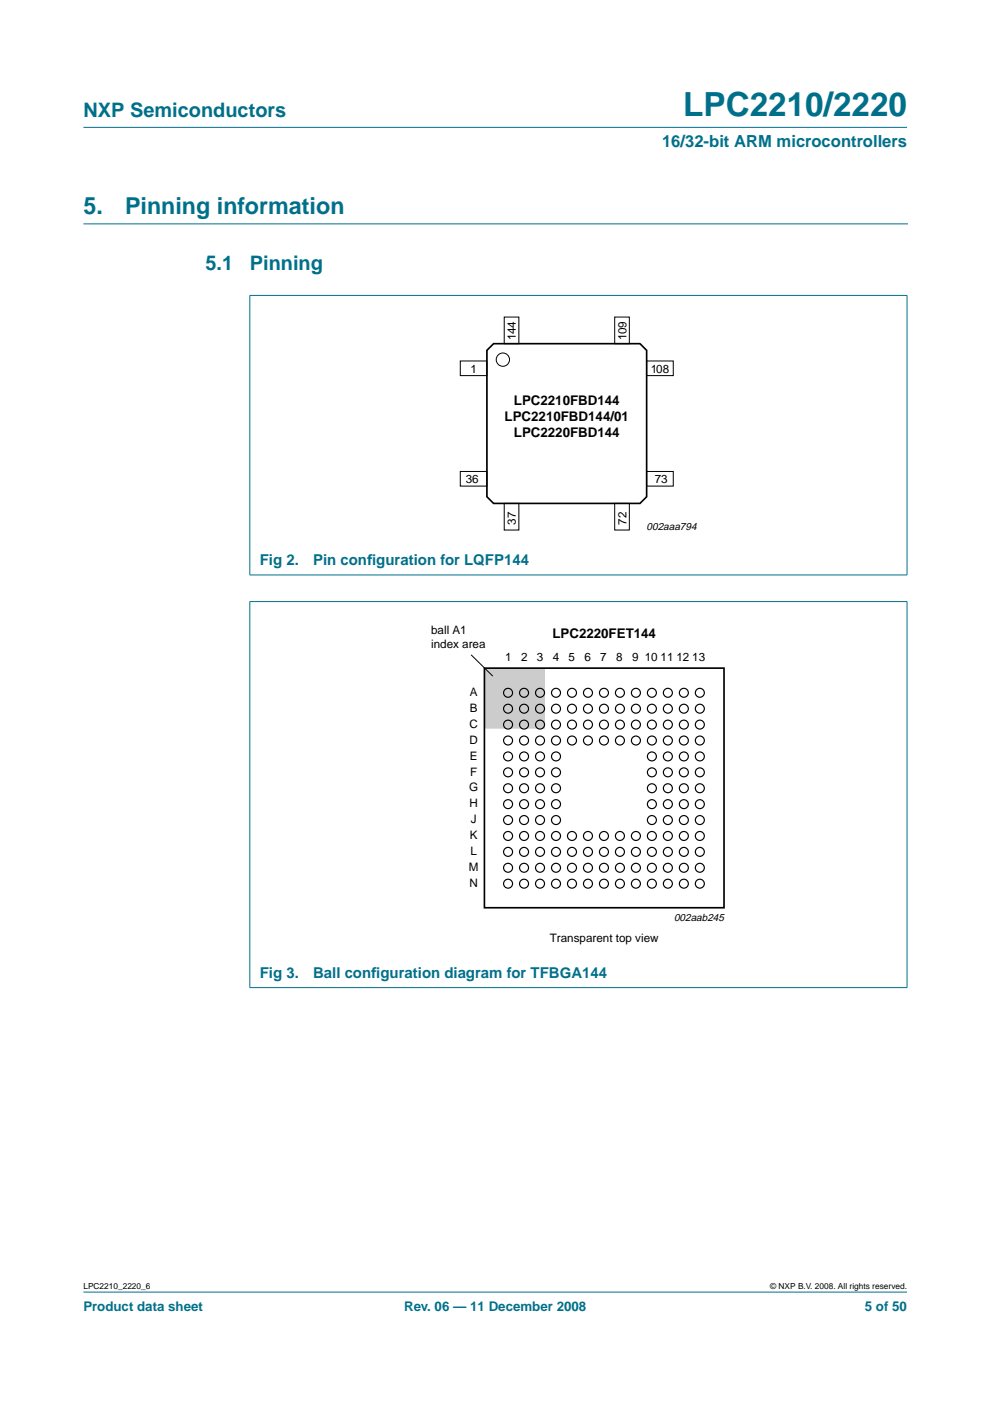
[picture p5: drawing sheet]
<svg xmlns="http://www.w3.org/2000/svg" width="210mm" height="297mm" viewBox="0 0 210 297" stroke-linecap="round" stroke-linejoin="round" font-family="sans-serif">
<g fill="#00708a" stroke="#00708a" stroke-width=".21">
<path d="M17.7 273.9h174.6z"/>
<path d="M17.7 27h174.6z"/>
<path d="M53 62.7v59.2z"/>
<path d="M192.3 62.7v59.2z"/>
<path d="M52.9 62.6h139.5z"/>
<path d="M52.9 121.9h139.5z"/>
<path d="M53 127.6v81.7z"/>
<path d="M192.3 127.6v81.7z"/>
<path d="M52.9 127.5h139.5z"/>
<path d="M52.9 209.4h139.5z"/>
</g>
<path d="M17.7 47.5h174.7" fill="none" stroke="#00708a" stroke-width=".21"/>
<g fill="none" stroke="#000" stroke-width=".21">
<path d="M97.6 76.5h5.6v3.1h-5.6zM106.9 67.2h3.1v5.7h-3.1zM130.3 67.2h3.1v5.7h-3.1zM137.1 76.5h5.6v3.1h-5.6zM97.6 100h5.6v3.1h-5.6zM137.1 100h5.6v3.1h-5.6zM106.9 106.7h3.1v5.7h-3.1zM130.3 106.7h3.1v5.7h-3.1z"/>
<circle cx="106.6" cy="76.3" r="1.41"/>
</g>
<path d="M103.2 74.3l1.4-1.4h31.1l1.4 1.4v31l-1.4 1.4h-31.1l-1.4-1.4z" fill="none" stroke="#000" stroke-width=".35"/>
<path d="M102.7 141.7h12.9v12.8h-12.9z" fill="#ccc"/>
<path d="M102.7 141.7h50.8v50.8h-50.8z" fill="none" stroke="#000" stroke-width=".35"/>
<g fill="none" stroke="#000" stroke-width=".25">
<circle cx="107.7" cy="157" r=".95"/>
<circle cx="107.7" cy="150.3" r=".95"/>
<circle cx="107.7" cy="153.6" r=".95"/>
<circle cx="107.7" cy="146.9" r=".95"/>
<circle cx="111.1" cy="157" r=".95"/>
<circle cx="111.1" cy="150.3" r=".95"/>
<circle cx="111.1" cy="153.6" r=".95"/>
<circle cx="111.1" cy="146.9" r=".95"/>
<circle cx="114.5" cy="157" r=".95"/>
<circle cx="114.5" cy="150.3" r=".95"/>
<circle cx="114.5" cy="153.6" r=".95"/>
<circle cx="114.5" cy="146.9" r=".95"/>
<circle cx="117.9" cy="157" r=".95"/>
<circle cx="117.9" cy="150.3" r=".95"/>
<circle cx="117.9" cy="153.6" r=".95"/>
<circle cx="117.9" cy="146.9" r=".95"/>
<circle cx="121.3" cy="157" r=".95"/>
<circle cx="121.3" cy="150.3" r=".95"/>
<circle cx="121.3" cy="153.6" r=".95"/>
<circle cx="121.3" cy="146.9" r=".95"/>
<circle cx="124.7" cy="157" r=".95"/>
<circle cx="124.7" cy="150.3" r=".95"/>
<circle cx="124.7" cy="153.6" r=".95"/>
<circle cx="124.7" cy="146.9" r=".95"/>
<circle cx="128.1" cy="157" r=".95"/>
<circle cx="128.1" cy="150.3" r=".95"/>
<circle cx="128.1" cy="153.6" r=".95"/>
<circle cx="128.1" cy="146.9" r=".95"/>
<circle cx="131.4" cy="157" r=".95"/>
<circle cx="131.4" cy="150.3" r=".95"/>
<circle cx="131.4" cy="153.6" r=".95"/>
<circle cx="131.4" cy="146.9" r=".95"/>
<circle cx="134.8" cy="157" r=".95"/>
<circle cx="134.8" cy="150.3" r=".95"/>
<circle cx="134.8" cy="153.6" r=".95"/>
<circle cx="134.8" cy="146.9" r=".95"/>
<circle cx="138.2" cy="157" r=".95"/>
<circle cx="138.2" cy="150.3" r=".95"/>
<circle cx="138.2" cy="153.6" r=".95"/>
<circle cx="138.2" cy="146.9" r=".95"/>
<circle cx="141.6" cy="157" r=".95"/>
<circle cx="141.6" cy="150.3" r=".95"/>
<circle cx="141.6" cy="153.6" r=".95"/>
<circle cx="141.6" cy="146.9" r=".95"/>
<circle cx="145" cy="157" r=".95"/>
<circle cx="145" cy="150.3" r=".95"/>
<circle cx="145" cy="153.6" r=".95"/>
<circle cx="145" cy="146.9" r=".95"/>
<circle cx="148.4" cy="157" r=".95"/>
<circle cx="148.4" cy="150.3" r=".95"/>
<circle cx="148.4" cy="153.6" r=".95"/>
<circle cx="148.4" cy="146.9" r=".95"/>
<circle cx="107.7" cy="173.9" r=".95"/>
<circle cx="107.7" cy="170.5" r=".95"/>
<circle cx="107.7" cy="163.8" r=".95"/>
<circle cx="107.7" cy="160.4" r=".95"/>
<circle cx="107.7" cy="177.2" r=".95"/>
<circle cx="107.7" cy="167.1" r=".95"/>
<circle cx="111.1" cy="173.9" r=".95"/>
<circle cx="111.1" cy="170.5" r=".95"/>
<circle cx="111.1" cy="163.8" r=".95"/>
<circle cx="111.1" cy="160.4" r=".95"/>
<circle cx="111.1" cy="177.2" r=".95"/>
<circle cx="111.1" cy="167.1" r=".95"/>
<circle cx="114.5" cy="173.9" r=".95"/>
<circle cx="114.5" cy="170.5" r=".95"/>
<circle cx="114.5" cy="163.8" r=".95"/>
<circle cx="114.5" cy="160.4" r=".95"/>
<circle cx="114.5" cy="177.2" r=".95"/>
<circle cx="114.5" cy="167.1" r=".95"/>
<circle cx="117.9" cy="173.9" r=".95"/>
<circle cx="117.9" cy="170.5" r=".95"/>
<circle cx="117.9" cy="163.8" r=".95"/>
<circle cx="117.9" cy="160.4" r=".95"/>
<circle cx="117.9" cy="177.2" r=".95"/>
<circle cx="117.9" cy="167.1" r=".95"/>
<circle cx="121.3" cy="177.2" r=".95"/>
<circle cx="124.7" cy="177.2" r=".95"/>
<circle cx="128.1" cy="177.2" r=".95"/>
<circle cx="131.4" cy="177.2" r=".95"/>
<circle cx="134.8" cy="177.2" r=".95"/>
<circle cx="138.2" cy="173.9" r=".95"/>
<circle cx="138.2" cy="170.5" r=".95"/>
<circle cx="138.2" cy="163.8" r=".95"/>
<circle cx="138.2" cy="160.4" r=".95"/>
<circle cx="138.2" cy="177.2" r=".95"/>
<circle cx="138.2" cy="167.1" r=".95"/>
<circle cx="141.6" cy="173.9" r=".95"/>
<circle cx="141.6" cy="170.5" r=".95"/>
<circle cx="141.6" cy="163.8" r=".95"/>
<circle cx="141.6" cy="160.4" r=".95"/>
<circle cx="141.6" cy="177.2" r=".95"/>
<circle cx="141.6" cy="167.1" r=".95"/>
<circle cx="145" cy="173.9" r=".95"/>
<circle cx="145" cy="170.5" r=".95"/>
<circle cx="145" cy="163.8" r=".95"/>
<circle cx="145" cy="160.4" r=".95"/>
<circle cx="145" cy="177.2" r=".95"/>
<circle cx="145" cy="167.1" r=".95"/>
<circle cx="148.4" cy="173.9" r=".95"/>
<circle cx="148.4" cy="170.5" r=".95"/>
<circle cx="148.4" cy="163.8" r=".95"/>
<circle cx="148.4" cy="160.4" r=".95"/>
<circle cx="148.4" cy="177.2" r=".95"/>
<circle cx="148.4" cy="167.1" r=".95"/>
<circle cx="107.7" cy="184" r=".95"/>
<circle cx="107.7" cy="180.6" r=".95"/>
<circle cx="107.7" cy="187.4" r=".95"/>
<circle cx="111.1" cy="184" r=".95"/>
<circle cx="111.1" cy="180.6" r=".95"/>
<circle cx="111.1" cy="187.4" r=".95"/>
<circle cx="114.5" cy="184" r=".95"/>
<circle cx="114.5" cy="180.6" r=".95"/>
<circle cx="114.5" cy="187.4" r=".95"/>
<circle cx="117.9" cy="184" r=".95"/>
<circle cx="117.9" cy="180.6" r=".95"/>
<circle cx="117.9" cy="187.4" r=".95"/>
<circle cx="121.3" cy="184" r=".95"/>
<circle cx="121.3" cy="180.6" r=".95"/>
<circle cx="121.3" cy="187.4" r=".95"/>
<circle cx="124.7" cy="184" r=".95"/>
<circle cx="124.7" cy="180.6" r=".95"/>
<circle cx="124.7" cy="187.4" r=".95"/>
<circle cx="128.1" cy="184" r=".95"/>
<circle cx="128.1" cy="180.6" r=".95"/>
<circle cx="128.1" cy="187.4" r=".95"/>
<circle cx="131.4" cy="184" r=".95"/>
<circle cx="131.4" cy="180.6" r=".95"/>
<circle cx="131.4" cy="187.4" r=".95"/>
<circle cx="134.8" cy="184" r=".95"/>
<circle cx="134.8" cy="180.6" r=".95"/>
<circle cx="134.8" cy="187.4" r=".95"/>
<circle cx="138.2" cy="184" r=".95"/>
<circle cx="138.2" cy="180.6" r=".95"/>
<circle cx="138.2" cy="187.4" r=".95"/>
<circle cx="141.6" cy="184" r=".95"/>
<circle cx="141.6" cy="180.6" r=".95"/>
<circle cx="141.6" cy="187.4" r=".95"/>
<circle cx="145" cy="184" r=".95"/>
<circle cx="145" cy="180.6" r=".95"/>
<circle cx="145" cy="187.4" r=".95"/>
<circle cx="148.4" cy="184" r=".95"/>
<circle cx="148.4" cy="180.6" r=".95"/>
<circle cx="148.4" cy="187.4" r=".95"/>
</g>
<path d="M99.9 138.8l4.6 4.6" fill="none" stroke="#000" stroke-width=".21"/>
<text font-size="7.1" fill="#00708a" x="144.9" y="24.7">LPC2210/2220</text>
<g font-size="4.9" fill="#00708a">
<text x="17.7" y="45.5">5.</text>
<text x="26.5" y="45.5">Pinning information</text>
</g>
<g font-size="4.2" fill="#00708a">
<text x="17.7" y="24.9">NXP Semiconductors</text>
<text x="43.6" y="57.3">5.1</text>
<text x="53" y="57.3">Pinning</text>
</g>
<text font-size="3.5" fill="#00708a" x="140.4" y="31.1">16/32-bit ARM microcontrollers</text>
<g font-size="3.2" fill="#00708a">
<text x="55.1" y="119.8">Fig 2.</text>
<text x="66.4" y="119.8">Pin conf</text>
<text x="77.8" y="119.8">iguration for LQFP144</text>
<text x="55.1" y="207.3">Fig 3.</text>
<text x="66.4" y="207.3">Ball conf</text>
<text x="78.7" y="207.3">iguration diagram for TFBGA144</text>
</g>
<g font-size="2.8">
<text x="107" y="89.2">LPC2210FBD144/01</text>
<text x="109" y="85.8">LPC2210FBD144</text>
<text x="109" y="92.6">LPC2220FBD144</text>
<text x="117.1" y="135.2">LPC2220FET144</text>
</g>
<g font-size="2.8" fill="#00708a">
<text x="17.7" y="278">Product data sheet</text>
<text x="85.7" y="278">Rev. 06 — 11 December 2008</text>
<text x="183.4" y="278">5 of 50</text>
</g>
<g font-size="2.5">
<text x="109.4" y="72" transform="rotate(-90 109.4 72)">144</text>
<text x="132.8" y="72" transform="rotate(-90 132.8 72)">109</text>
<text x="99.7" y="79">1</text>
<text x="138" y="79">108</text>
<text x="98.8" y="102.4">36</text>
<text x="138.8" y="102.4">73</text>
<text x="109.4" y="111.2" transform="rotate(-90 109.4 111.2)">37</text>
<text x="132.8" y="111.2" transform="rotate(-90 132.8 111.2)">72</text>
<text x="91.4" y="134.3">ball A1</text>
<text x="91.4" y="137.3">index area</text>
<text x="107.1" y="140.2">1</text>
<text x="110.5" y="140.2">2</text>
<text x="113.8" y="140.2">3</text>
<text x="117.2" y="140.2">4</text>
<text x="120.6" y="140.2">5</text>
<text x="123.9" y="140.2">6</text>
<text x="127.3" y="140.2">7</text>
<text x="130.6" y="140.2">8</text>
<text x="134" y="140.2">9</text>
<text x="136.7" y="140.2">10</text>
<text x="140" y="140.2">11</text>
<text x="143.4" y="140.2">12</text>
<text x="146.8" y="140.2">13</text>
<text x="99.6" y="147.6">A</text>
<text x="99.6" y="154.3">C</text>
<text x="99.6" y="151">B</text>
<text x="99.6" y="157.7">D</text>
<text x="99.6" y="161.1">E</text>
<text x="99.5" y="167.8">G</text>
<text x="99.7" y="164.4">F</text>
<text x="99.6" y="171.2">H</text>
<text x="99.6" y="177.9">K</text>
<text x="99.8" y="174.5">J</text>
<text x="99.4" y="184.7">M</text>
<text x="99.8" y="181.3">L</text>
<text x="99.6" y="188">N</text>
<text x="116.6" y="199.8">Transparent top view</text>
</g>
<g font-size="2.2">
<text x="137.1" y="112.4">002aaa794</text>
<text x="142.9" y="195.3">002aab245</text>
</g>
<g font-size="1.8">
<text x="17.7" y="273.4">LPC2210_2220_6</text>
<text x="163.3" y="273.4">© NXP B.V. 2008. All rights reserved.</text>
</g>
</svg>
